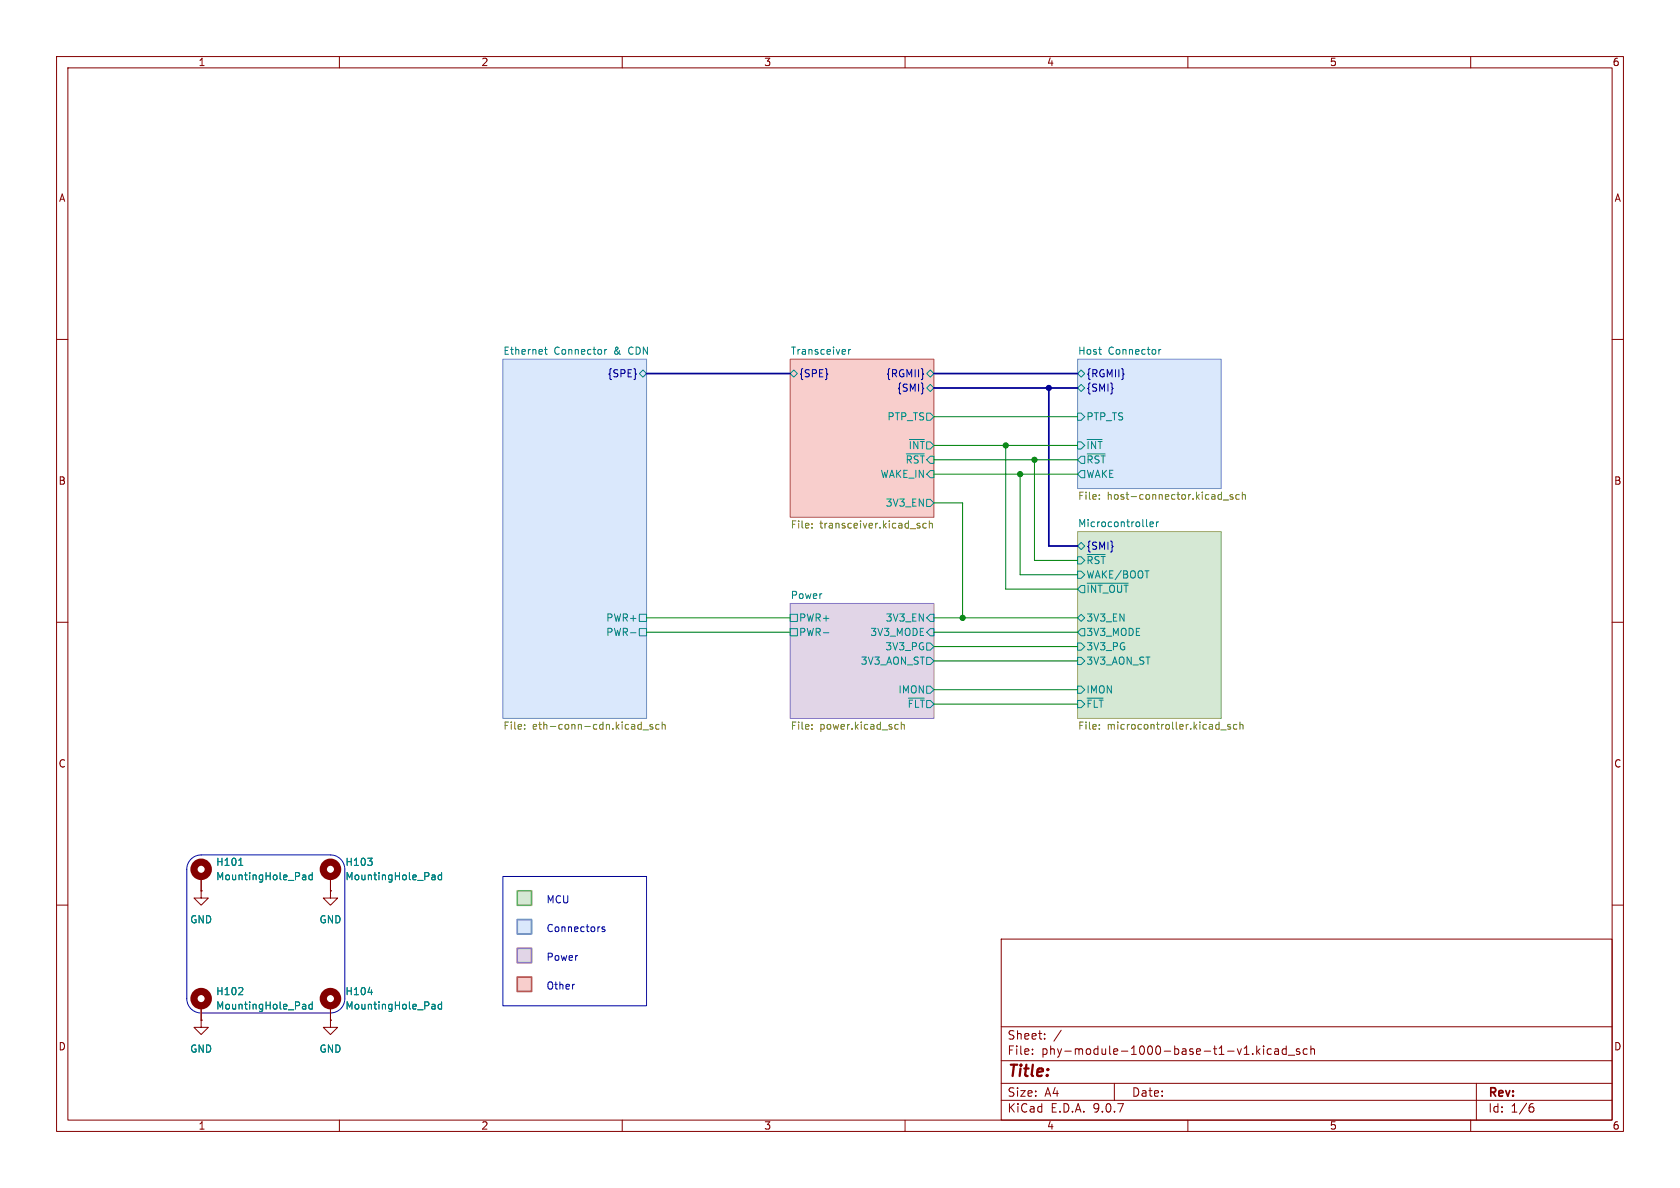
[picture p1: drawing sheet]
(kicad_sch
 (version 20250114)
 (generator "eeschema")
 (generator_version "9.0")
 (paper "A4")
 (lib_symbols
  (symbol "Mechanical:MountingHole_Pad"
   (pin_numbers (hide yes))
   (pin_names
    (offset 1.016) (hide yes)) (exclude_from_sim yes) (in_bom no) (on_board yes)
   (property "Reference" "H" (at 0 6.35 0) (effects (font (size 1.27 1.27))))
   (property "Value" "MountingHole_Pad" (at 0 4.445 0) (effects (font (size 1.27 1.27))))
   (property "Footprint" "" (at 0 0 0) (effects (font (size 1.27 1.27)) (hide yes)))
   (property "Datasheet" "~" (at 0 0 0) (effects (font (size 1.27 1.27)) (hide yes)))
   (property "Description" "Mounting Hole with connection" (at 0 0 0) (effects (font (size 1.27 1.27)) (hide yes)))
   (symbol "MountingHole_Pad_0_1"
    (circle (center 0 1.27) (radius 1.27) (stroke (width 1.27) (type default)) (fill (type none))))
   (symbol "MountingHole_Pad_1_1"
    (pin input line (at 0 -2.54 90) (length 2.54) (name "1" (effects (font (size 1.27 1.27)))) (number "1" (effects (font (size 1.27 1.27))))))
   (embedded_fonts no))
  (symbol "power:GND"
   (power)
   (pin_numbers (hide yes))
   (pin_names
    (offset 0) (hide yes)) (exclude_from_sim no) (in_bom yes) (on_board yes)
   (property "Reference" "#PWR" (at 0 -6.35 0) (effects (font (size 1.27 1.27)) (hide yes)))
   (property "Value" "GND" (at 0 -3.81 0) (effects (font (size 1.27 1.27))))
   (property "Footprint" "" (at 0 0 0) (effects (font (size 1.27 1.27)) (hide yes)))
   (property "Datasheet" "" (at 0 0 0) (effects (font (size 1.27 1.27)) (hide yes)))
   (property "Description" "Power symbol creates a global label with name \"GND\" , ground" (at 0 0 0) (effects (font (size 1.27 1.27)) (hide yes)))
   (symbol "GND_0_1"
    (polyline (pts (xy 0 0) (xy 0 -1.27) (xy 1.27 -1.27) (xy 0 -2.54) (xy -1.27 -1.27) (xy 0 -1.27)) (stroke (width 0) (type default)) (fill (type none))))
   (symbol "GND_1_1"
    (pin power_in line (at 0 0 270) (length 0) (name "~" (effects (font (size 1.27 1.27)))) (number "1" (effects (font (size 1.27 1.27))))))
   (embedded_fonts no)))
 (bus_alias "RGMII"
  (members "TX_CLK" "TX_D[0..3]" "TX_CTL" "RX_CLK" "RX_D[0..3]" "RX_CTL"))
 (bus_alias "SMI"
  (members "MDC" "MDIO"))
 (bus_alias "SPE"
  (members "TRXP" "TRXN"))
 (rectangle
  (start 91.44 157.48)
  (end 93.98 160.02)
  (stroke (width 0.3048) (type solid) (color 130 179 102 1))
  (fill (type color) (color 213 232 212 1)))
 (arc
  (start 35.56 179.07)
  (mid 33.7639 178.3261)
  (end 33.02 176.53)
  (stroke (width 0) (type default))
  (fill (type none)))
 (rectangle
  (start 91.44 172.72)
  (end 93.98 175.26)
  (stroke (width 0.3048) (type solid) (color 184 84 80 1))
  (fill (type color) (color 248 206 204 1)))
 (rectangle
  (start 88.9 154.94)
  (end 114.3 177.8)
  (stroke (width 0) (type default))
  (fill (type none)))
 (rectangle
  (start 91.44 162.56)
  (end 93.98 165.1)
  (stroke (width 0.3048) (type solid) (color 108 142 191 1))
  (fill (type color) (color 218 232 252 1)))
 (rectangle
  (start 91.44 167.64)
  (end 93.98 170.18)
  (stroke (width 0.3048) (type solid) (color 150 115 166 1))
  (fill (type color) (color 225 213 231 1)))
 (arc
  (start 60.96 176.53)
  (mid 60.2161 178.3261)
  (end 58.42 179.07)
  (stroke (width 0) (type default))
  (fill (type none)))
 (arc
  (start 58.42 151.13)
  (mid 60.2161 151.8739)
  (end 60.96 153.67)
  (stroke (width 0) (type default))
  (fill (type none)))
 (arc
  (start 33.02 153.67)
  (mid 33.7639 151.8739)
  (end 35.56 151.13)
  (stroke (width 0) (type default))
  (fill (type none)))
 (text "Other"
  (exclude_from_sim no)
  (at 96.52 175.26 0)
  (effects (font (size 1.27 1.27)) (justify left bottom)))
 (text "Connectors"
  (exclude_from_sim no)
  (at 96.52 165.1 0)
  (effects (font (size 1.27 1.27)) (justify left bottom)))
 (text "MCU"
  (exclude_from_sim no)
  (at 96.52 160.02 0)
  (effects (font (size 1.27 1.27)) (justify left bottom)))
 (text "Power"
  (exclude_from_sim no)
  (at 96.52 170.18 0)
  (effects (font (size 1.27 1.27)) (justify left bottom)))
 (junction
  (at 180.34 83.82)
  (diameter 0)
  (color 0 0 0 0))
 (junction
  (at 182.88 81.28)
  (diameter 0)
  (color 0 0 0 0))
 (junction
  (at 170.18 109.22)
  (diameter 0)
  (color 0 0 0 0))
 (junction
  (at 177.8 78.74)
  (diameter 0)
  (color 0 0 0 0))
 (junction
  (at 185.42 68.58)
  (diameter 0)
  (color 0 0 0 0))
 (wire
  (pts (xy 180.34 83.82) (xy 190.5 83.82))
  (stroke (width 0) (type default)))
 (bus
  (pts (xy 185.42 96.52) (xy 185.42 68.58))
  (stroke (width 0) (type default)))
 (wire
  (pts (xy 170.18 109.22) (xy 190.5 109.22))
  (stroke (width 0) (type default)))
 (wire
  (pts (xy 190.5 104.14) (xy 177.8 104.14))
  (stroke (width 0) (type default)))
 (wire
  (pts (xy 182.88 81.28) (xy 190.5 81.28))
  (stroke (width 0) (type default)))
 (bus
  (pts (xy 165.1 66.04) (xy 190.5 66.04))
  (stroke (width 0) (type default)))
 (wire
  (pts (xy 165.1 88.9) (xy 170.18 88.9))
  (stroke (width 0) (type default)))
 (wire
  (pts (xy 165.1 114.3) (xy 190.5 114.3))
  (stroke (width 0) (type default)))
 (wire
  (pts (xy 165.1 83.82) (xy 180.34 83.82))
  (stroke (width 0) (type default)))
 (wire
  (pts (xy 165.1 116.84) (xy 190.5 116.84))
  (stroke (width 0) (type default)))
 (wire
  (pts (xy 114.3 111.76) (xy 139.7 111.76))
  (stroke (width 0) (type default)))
 (wire
  (pts (xy 177.8 104.14) (xy 177.8 78.74))
  (stroke (width 0) (type default)))
 (wire
  (pts (xy 182.88 99.06) (xy 182.88 81.28))
  (stroke (width 0) (type default)))
 (wire
  (pts (xy 177.8 78.74) (xy 190.5 78.74))
  (stroke (width 0) (type default)))
 (wire
  (pts (xy 165.1 81.28) (xy 182.88 81.28))
  (stroke (width 0) (type default)))
 (polyline
  (pts (xy 35.56 179.07) (xy 58.42 179.07))
  (stroke (width 0) (type default)))
 (polyline
  (pts (xy 35.56 151.13) (xy 58.42 151.13))
  (stroke (width 0) (type default)))
 (bus
  (pts (xy 185.42 68.58) (xy 190.5 68.58))
  (stroke (width 0) (type default)))
 (wire
  (pts (xy 180.34 83.82) (xy 180.34 101.6))
  (stroke (width 0) (type default)))
 (wire
  (pts (xy 114.3 109.22) (xy 139.7 109.22))
  (stroke (width 0) (type default)))
 (wire
  (pts (xy 165.1 121.92) (xy 190.5 121.92))
  (stroke (width 0) (type default)))
 (wire
  (pts (xy 190.5 99.06) (xy 182.88 99.06))
  (stroke (width 0) (type default)))
 (bus
  (pts (xy 165.1 68.58) (xy 185.42 68.58))
  (stroke (width 0) (type default)))
 (wire
  (pts (xy 165.1 124.46) (xy 190.5 124.46))
  (stroke (width 0) (type default)))
 (wire
  (pts (xy 165.1 73.66) (xy 190.5 73.66))
  (stroke (width 0) (type default)))
 (wire
  (pts (xy 170.18 88.9) (xy 170.18 109.22))
  (stroke (width 0) (type default)))
 (wire
  (pts (xy 165.1 78.74) (xy 177.8 78.74))
  (stroke (width 0) (type default)))
 (bus
  (pts (xy 190.5 96.52) (xy 185.42 96.52))
  (stroke (width 0) (type default)))
 (wire
  (pts (xy 170.18 109.22) (xy 165.1 109.22))
  (stroke (width 0) (type default)))
 (wire
  (pts (xy 165.1 111.76) (xy 190.5 111.76))
  (stroke (width 0) (type default)))
 (polyline
  (pts (xy 60.96 153.67) (xy 60.96 176.53))
  (stroke (width 0) (type default)))
 (bus
  (pts (xy 114.3 66.04) (xy 139.7 66.04))
  (stroke (width 0) (type default)))
 (polyline
  (pts (xy 33.02 153.67) (xy 33.02 176.53))
  (stroke (width 0) (type default)))
 (wire
  (pts (xy 190.5 101.6) (xy 180.34 101.6))
  (stroke (width 0) (type default)))
 (symbol
  (lib_id "Mechanical:MountingHole_Pad")
  (at 35.56 154.94 0)
  (unit 1)
  (exclude_from_sim no)
  (in_bom no)
  (on_board yes)
  (dnp no)
  (fields_autoplaced yes)
  (property "Reference" "H101" (at 38.1 152.3999 0) (effects (font (size 1.27 1.27)) (justify left)))
  (property "Value" "MountingHole_Pad" (at 38.1 154.9399 0) (effects (font (size 1.27 1.27)) (justify left)))
  (property "Footprint" "MountingHole:MountingHole_2.7mm_M2.5_Pad" (at 35.56 154.94 0) (effects (font (size 1.27 1.27)) (hide yes)))
  (property "Datasheet" "~" (at 35.56 154.94 0) (effects (font (size 1.27 1.27)) (hide yes)))
  (property "Description" "Mounting Hole with connection" (at 35.56 154.94 0) (effects (font (size 1.27 1.27)) (hide yes)))
  (pin "1"))
 (symbol
  (lib_id "Mechanical:MountingHole_Pad")
  (at 35.56 177.8 0)
  (unit 1)
  (exclude_from_sim no)
  (in_bom no)
  (on_board yes)
  (dnp no)
  (fields_autoplaced yes)
  (property "Reference" "H102" (at 38.1 175.2599 0) (effects (font (size 1.27 1.27)) (justify left)))
  (property "Value" "MountingHole_Pad" (at 38.1 177.7999 0) (effects (font (size 1.27 1.27)) (justify left)))
  (property "Footprint" "MountingHole:MountingHole_2.7mm_M2.5_Pad" (at 35.56 177.8 0) (effects (font (size 1.27 1.27)) (hide yes)))
  (property "Datasheet" "~" (at 35.56 177.8 0) (effects (font (size 1.27 1.27)) (hide yes)))
  (property "Description" "Mounting Hole with connection" (at 35.56 177.8 0) (effects (font (size 1.27 1.27)) (hide yes)))
  (pin "1"))
 (symbol
  (lib_id "Mechanical:MountingHole_Pad")
  (at 58.42 177.8 0)
  (unit 1)
  (exclude_from_sim no)
  (in_bom no)
  (on_board yes)
  (dnp no)
  (fields_autoplaced yes)
  (property "Reference" "H104" (at 60.96 175.2599 0) (effects (font (size 1.27 1.27)) (justify left)))
  (property "Value" "MountingHole_Pad" (at 60.96 177.7999 0) (effects (font (size 1.27 1.27)) (justify left)))
  (property "Footprint" "MountingHole:MountingHole_2.7mm_M2.5_Pad" (at 58.42 177.8 0) (effects (font (size 1.27 1.27)) (hide yes)))
  (property "Datasheet" "~" (at 58.42 177.8 0) (effects (font (size 1.27 1.27)) (hide yes)))
  (property "Description" "Mounting Hole with connection" (at 58.42 177.8 0) (effects (font (size 1.27 1.27)) (hide yes)))
  (pin "1"))
 (symbol
  (lib_id "power:GND")
  (at 58.42 180.34 0)
  (unit 1)
  (exclude_from_sim no)
  (in_bom yes)
  (on_board yes)
  (dnp no)
  (fields_autoplaced yes)
  (property "Reference" "#PWR0104" (at 58.42 186.69 0) (effects (font (size 1.27 1.27)) (hide yes)))
  (property "Value" "GND" (at 58.42 185.42 0) (effects (font (size 1.27 1.27))))
  (property "Footprint" "" (at 58.42 180.34 0) (effects (font (size 1.27 1.27)) (hide yes)))
  (property "Datasheet" "" (at 58.42 180.34 0) (effects (font (size 1.27 1.27)) (hide yes)))
  (property "Description" "Power symbol creates a global label with name \"GND\" , ground" (at 58.42 180.34 0) (effects (font (size 1.27 1.27)) (hide yes)))
  (pin "1"))
 (symbol
  (lib_id "power:GND")
  (at 35.56 180.34 0)
  (unit 1)
  (exclude_from_sim no)
  (in_bom yes)
  (on_board yes)
  (dnp no)
  (fields_autoplaced yes)
  (property "Reference" "#PWR0102" (at 35.56 186.69 0) (effects (font (size 1.27 1.27)) (hide yes)))
  (property "Value" "GND" (at 35.56 185.42 0) (effects (font (size 1.27 1.27))))
  (property "Footprint" "" (at 35.56 180.34 0) (effects (font (size 1.27 1.27)) (hide yes)))
  (property "Datasheet" "" (at 35.56 180.34 0) (effects (font (size 1.27 1.27)) (hide yes)))
  (property "Description" "Power symbol creates a global label with name \"GND\" , ground" (at 35.56 180.34 0) (effects (font (size 1.27 1.27)) (hide yes)))
  (pin "1"))
 (symbol
  (lib_id "power:GND")
  (at 35.56 157.48 0)
  (unit 1)
  (exclude_from_sim no)
  (in_bom yes)
  (on_board yes)
  (dnp no)
  (fields_autoplaced yes)
  (property "Reference" "#PWR0101" (at 35.56 163.83 0) (effects (font (size 1.27 1.27)) (hide yes)))
  (property "Value" "GND" (at 35.56 162.56 0) (effects (font (size 1.27 1.27))))
  (property "Footprint" "" (at 35.56 157.48 0) (effects (font (size 1.27 1.27)) (hide yes)))
  (property "Datasheet" "" (at 35.56 157.48 0) (effects (font (size 1.27 1.27)) (hide yes)))
  (property "Description" "Power symbol creates a global label with name \"GND\" , ground" (at 35.56 157.48 0) (effects (font (size 1.27 1.27)) (hide yes)))
  (pin "1"))
 (symbol
  (lib_id "Mechanical:MountingHole_Pad")
  (at 58.42 154.94 0)
  (unit 1)
  (exclude_from_sim no)
  (in_bom no)
  (on_board yes)
  (dnp no)
  (fields_autoplaced yes)
  (property "Reference" "H103" (at 60.96 152.3999 0) (effects (font (size 1.27 1.27)) (justify left)))
  (property "Value" "MountingHole_Pad" (at 60.96 154.9399 0) (effects (font (size 1.27 1.27)) (justify left)))
  (property "Footprint" "MountingHole:MountingHole_2.7mm_M2.5_Pad" (at 58.42 154.94 0) (effects (font (size 1.27 1.27)) (hide yes)))
  (property "Datasheet" "~" (at 58.42 154.94 0) (effects (font (size 1.27 1.27)) (hide yes)))
  (property "Description" "Mounting Hole with connection" (at 58.42 154.94 0) (effects (font (size 1.27 1.27)) (hide yes)))
  (pin "1"))
 (symbol
  (lib_id "power:GND")
  (at 58.42 157.48 0)
  (unit 1)
  (exclude_from_sim no)
  (in_bom yes)
  (on_board yes)
  (dnp no)
  (fields_autoplaced yes)
  (property "Reference" "#PWR0103" (at 58.42 163.83 0) (effects (font (size 1.27 1.27)) (hide yes)))
  (property "Value" "GND" (at 58.42 162.56 0) (effects (font (size 1.27 1.27))))
  (property "Footprint" "" (at 58.42 157.48 0) (effects (font (size 1.27 1.27)) (hide yes)))
  (property "Datasheet" "" (at 58.42 157.48 0) (effects (font (size 1.27 1.27)) (hide yes)))
  (property "Description" "Power symbol creates a global label with name \"GND\" , ground" (at 58.42 157.48 0) (effects (font (size 1.27 1.27)) (hide yes)))
  (pin "1"))
 (sheet
  (at 190.5 63.5)
  (size 25.4 22.86)
  (exclude_from_sim no)
  (in_bom yes)
  (on_board yes)
  (dnp no)
  (fields_autoplaced yes)
  (stroke (width 0.1524) (type solid) (color 108 142 191 1))
  (fill (color 218 232 252 1.0000))
  (property "Sheetname" "Host Connector" (at 190.5 62.7884 0) (effects (font (size 1.27 1.27)) (justify left bottom)))
  (property "Sheetfile" "host-connector.kicad_sch" (at 190.5 86.9446 0) (effects (font (size 1.27 1.27)) (justify left top)))
  (pin "{SMI}" bidirectional (at 190.5 68.58 180) (effects (font (size 1.27 1.27)) (justify left)))
  (pin "PTP_TS" input (at 190.5 73.66 180) (effects (font (size 1.27 1.27)) (justify left)))
  (pin "WAKE" output (at 190.5 83.82 180) (effects (font (size 1.27 1.27)) (justify left)))
  (pin "~{INT}" input (at 190.5 78.74 180) (effects (font (size 1.27 1.27)) (justify left)))
  (pin "~{RST}" output (at 190.5 81.28 180) (effects (font (size 1.27 1.27)) (justify left)))
  (pin "{RGMII}" bidirectional (at 190.5 66.04 180) (effects (font (size 1.27 1.27)) (justify left))))
 (sheet
  (at 88.9 63.5)
  (size 25.4 63.5)
  (exclude_from_sim no)
  (in_bom yes)
  (on_board yes)
  (dnp no)
  (fields_autoplaced yes)
  (stroke (width 0.1524) (type solid) (color 108 142 191 1))
  (fill (color 218 232 252 1.0000))
  (property "Sheetname" "Ethernet Connector & CDN" (at 88.9 62.7884 0) (effects (font (size 1.27 1.27)) (justify left bottom)))
  (property "Sheetfile" "eth-conn-cdn.kicad_sch" (at 88.9 127.5846 0) (effects (font (size 1.27 1.27)) (justify left top)))
  (pin "PWR+" passive (at 114.3 109.22 0) (effects (font (size 1.27 1.27)) (justify right)))
  (pin "PWR-" passive (at 114.3 111.76 0) (effects (font (size 1.27 1.27)) (justify right)))
  (pin "{SPE}" bidirectional (at 114.3 66.04 0) (effects (font (size 1.27 1.27)) (justify right))))
 (sheet
  (at 139.7 106.68)
  (size 25.4 20.32)
  (exclude_from_sim no)
  (in_bom yes)
  (on_board yes)
  (dnp no)
  (fields_autoplaced yes)
  (stroke (width 0.1524) (type solid) (color 150 115 166 1))
  (fill (color 225 213 231 1.0000))
  (property "Sheetname" "Power" (at 139.7 105.9684 0) (effects (font (size 1.27 1.27)) (justify left bottom)))
  (property "Sheetfile" "power.kicad_sch" (at 139.7 127.5846 0) (effects (font (size 1.27 1.27)) (justify left top)))
  (pin "PWR+" passive (at 139.7 109.22 180) (effects (font (size 1.27 1.27)) (justify left)))
  (pin "PWR-" passive (at 139.7 111.76 180) (effects (font (size 1.27 1.27)) (justify left)))
  (pin "3V3_AON_ST" output (at 165.1 116.84 0) (effects (font (size 1.27 1.27)) (justify right)))
  (pin "3V3_EN" input (at 165.1 109.22 0) (effects (font (size 1.27 1.27)) (justify right)))
  (pin "3V3_PG" output (at 165.1 114.3 0) (effects (font (size 1.27 1.27)) (justify right)))
  (pin "IMON" output (at 165.1 121.92 0) (effects (font (size 1.27 1.27)) (justify right)))
  (pin "~{FLT}" output (at 165.1 124.46 0) (effects (font (size 1.27 1.27)) (justify right)))
  (pin "3V3_MODE" input (at 165.1 111.76 0) (effects (font (size 1.27 1.27)) (justify right))))
 (sheet
  (at 139.7 63.5)
  (size 25.4 27.94)
  (exclude_from_sim no)
  (in_bom yes)
  (on_board yes)
  (dnp no)
  (fields_autoplaced yes)
  (stroke (width 0.1524) (type solid) (color 184 84 80 1))
  (fill (color 248 206 204 1.0000))
  (property "Sheetname" "Transceiver" (at 139.7 62.7884 0) (effects (font (size 1.27 1.27)) (justify left bottom)))
  (property "Sheetfile" "transceiver.kicad_sch" (at 139.7 92.0246 0) (effects (font (size 1.27 1.27)) (justify left top)))
  (pin "WAKE_IN" input (at 165.1 83.82 0) (effects (font (size 1.27 1.27)) (justify right)))
  (pin "{RGMII}" bidirectional (at 165.1 66.04 0) (effects (font (size 1.27 1.27)) (justify right)))
  (pin "{SMI}" bidirectional (at 165.1 68.58 0) (effects (font (size 1.27 1.27)) (justify right)))
  (pin "~{INT}" output (at 165.1 78.74 0) (effects (font (size 1.27 1.27)) (justify right)))
  (pin "~{RST}" input (at 165.1 81.28 0) (effects (font (size 1.27 1.27)) (justify right)))
  (pin "PTP_TS" output (at 165.1 73.66 0) (effects (font (size 1.27 1.27)) (justify right)))
  (pin "{SPE}" bidirectional (at 139.7 66.04 180) (effects (font (size 1.27 1.27)) (justify left)))
  (pin "3V3_EN" output (at 165.1 88.9 0) (effects (font (size 1.27 1.27)) (justify right))))
 (sheet
  (at 190.5 93.98)
  (size 25.4 33.02)
  (exclude_from_sim no)
  (in_bom yes)
  (on_board yes)
  (dnp no)
  (fields_autoplaced yes)
  (stroke (width 0.1524) (type solid) (color 130 179 102 1))
  (fill (color 213 232 212 1.0000))
  (property "Sheetname" "Microcontroller" (at 190.5 93.2684 0) (effects (font (size 1.27 1.27)) (justify left bottom)))
  (property "Sheetfile" "microcontroller.kicad_sch" (at 190.5 127.5846 0) (effects (font (size 1.27 1.27)) (justify left top)))
  (pin "3V3_AON_ST" input (at 190.5 116.84 180) (effects (font (size 1.27 1.27)) (justify left)))
  (pin "3V3_PG" input (at 190.5 114.3 180) (effects (font (size 1.27 1.27)) (justify left)))
  (pin "IMON" input (at 190.5 121.92 180) (effects (font (size 1.27 1.27)) (justify left)))
  (pin "~{FLT}" input (at 190.5 124.46 180) (effects (font (size 1.27 1.27)) (justify left)))
  (pin "3V3_EN" bidirectional (at 190.5 109.22 180) (effects (font (size 1.27 1.27)) (justify left)))
  (pin "~{INT_OUT}" output (at 190.5 104.14 180) (effects (font (size 1.27 1.27)) (justify left)))
  (pin "WAKE{slash}BOOT" input (at 190.5 101.6 180) (effects (font (size 1.27 1.27)) (justify left)))
  (pin "~{RST}" input (at 190.5 99.06 180) (effects (font (size 1.27 1.27)) (justify left)))
  (pin "{SMI}" bidirectional (at 190.5 96.52 180) (effects (font (size 1.27 1.27)) (justify left)))
  (pin "3V3_MODE" output (at 190.5 111.76 180) (effects (font (size 1.27 1.27)) (justify left))))
 (sheet_instances
  (path ""
   (page "1")))
 (embedded_fonts no))
